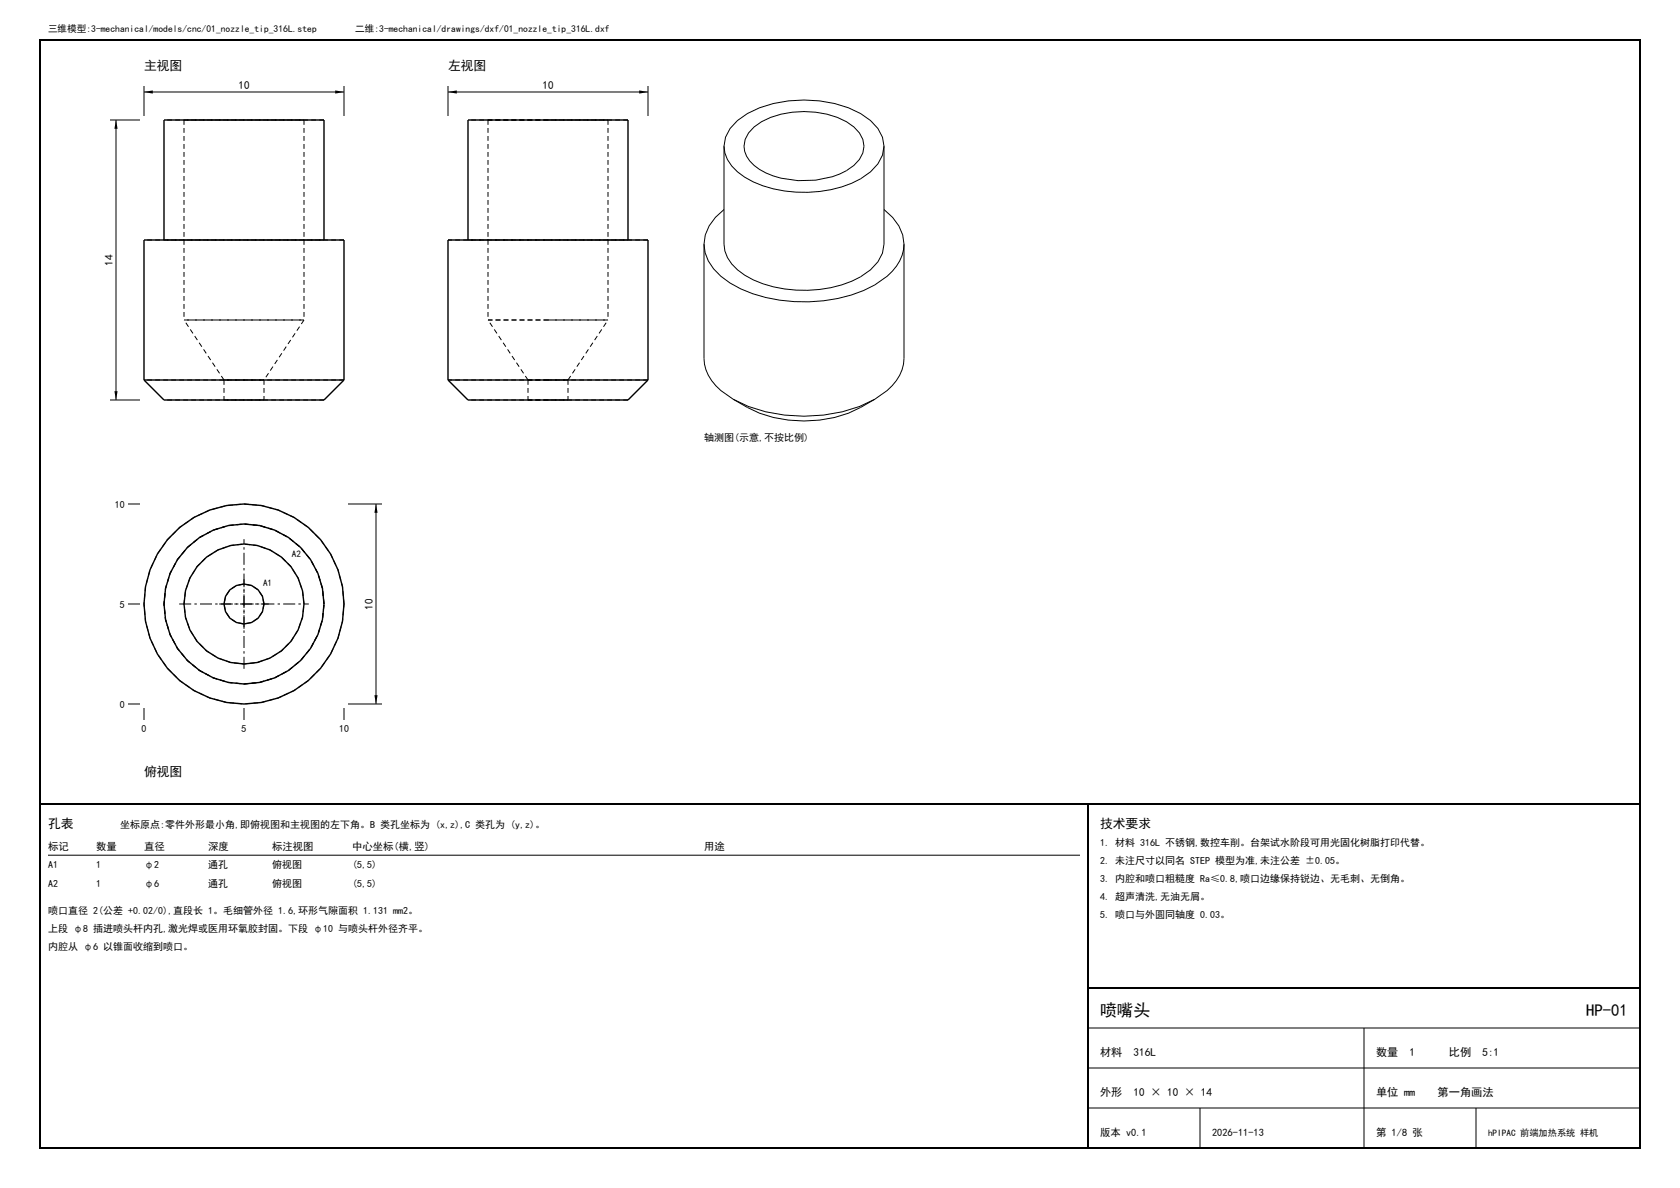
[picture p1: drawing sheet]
<svg xmlns="http://www.w3.org/2000/svg" width="420mm" height="297mm" viewBox="0 0 420 297" stroke-linecap="round" stroke-linejoin="round" font-family="sans-serif">
<path d="M10 10h400v277h-400zM10 201h400M272 201v86M272 247h138" fill="none" stroke="#000" stroke-width=".5"/>
<g fill="none" stroke="#000" stroke-width=".25" stroke-dasharray="1.2 .8" stroke-linecap="butt">
<path d="M46 30h30M46 30v50M76 30h-30M76 30v50M81 30h-40M122 30h30M122 30v50M137 30h-20M137 30h-15M152 30h-15M152 30v50M157 30h-20"/>
<path d="M41 60h40M81 60h-40M86 60h-50M117 60h40M137 60h-25M137 60h-20M157 60h-20M162 60h-25M46 80h30M76 80h-30M76 80l-10 15M122 80h30"/>
<path d="M137 80h-15M152 80h-15M56 100h10M56 95h10M56 95l-10-15M56 95v5M66 100h-10M66 95h-10M66 95v5M81 100h-40M86 95h-50M132 100h10"/>
<path d="M132 95h10M132 95l-10-15M132 95v5M137 100h-5M137 100h-20M137 95h-25M137 95h-5M142 100h-5M142 95h-5M142 95l10-15M142 95v5M157 100h-20"/>
<path d="M162 95h-25M66 151a5 5 0 0 0-6.9-4.6 5 5 0 0 0-1.6 8.1 5 5 0 0 0 8.1-1.6l.4-1.9M76 151a15 15 0 0 0-21.5-13.5 15 15 0 0 0-2.9 25.2 15 15 0 0 0 24-8.4l.4-3.3M81 151a20 20 0 0 0-28.8-17.9 20 20 0 0 0-3.4 33.8 20 20 0 0 0 31.8-12l.4-3.9M86 151a25 25 0 0 0-36.2-22.3 25 25 0 0 0-3.7 42.4 25 25 0 0 0 39.5-15.8l.4-4.3"/>
</g>
<g fill="none" stroke="#000" stroke-width=".35">
<path d="M41 60v-30h40v30M117 60v-30h40v30M36 95l5 5h40l5-5M36 95h50M36 95v-35h50v35M112 95l5 5h40l5-5M112 95h50M112 95v-35h50v35"/>
<circle cx="61" cy="151" r="20"/>
<circle cx="61" cy="151" r="15"/>
<circle cx="61" cy="151" r="5"/>
<circle cx="61" cy="151" r="25"/>
</g>
<g fill="none" stroke="#000" stroke-width=".25">
<path d="M27.5 30h7.5M29 30v70M36 21.5v7.5M36 23h50M86 21.5v7.5M112 23h50M112 21.5v7.5M162 21.5v7.5M181 36.5v24.5a8.6 8.6 0 0 0 3.4 6.5 26.1 26.1 0 0 0 17.6 5.1 25.9 25.9 0 0 0 15.6-5.1l1.9-2 1.1-2.2 .4-2.3v-24.5M181 36.5a8.6 8.6 0 0 0 3.4 6.5 26.1 26.1 0 0 0 17.6 5.1 25.9 25.9 0 0 0 15.6-5.1l1.9-2 1.1-2.2 .4-2.3M181 36.5a10 10 0 0 1 5.9-8.1 31.3 31.3 0 0 1 28.2 0 10 10 0 0 1 5.9 8.1M188.5 31.7a21.6 21.6 0 0 1 18.2-3.2 13.9 13.9 0 0 1 8.2 4.7 5.7 5.7 0 0 1-1.4 8.2 17.6 17.6 0 0 1-9.6 3.6 22.1 22.1 0 0 1-14-2.6 7.5 7.5 0 0 1-3.9-5.9l.3-1.6 .8-1.7z"/>
<path d="M181 52.4a11.2 11.2 0 0 0-5 8.6M221 52.4a11.2 11.2 0 0 1 5 8.6M176 61v28.6a10.8 10.8 0 0 0 4.2 8l3.1 2.2M176 61a10.8 10.8 0 0 0 4.2 8.1 31.4 31.4 0 0 0 18.3 6.3 37.3 37.3 0 0 0 20.2-4.2 13.1 13.1 0 0 0 7.2-8.7l.1-1.5M226 61v28.6a10.8 10.8 0 0 1-4.2 8l-3.1 2.2M27.5 100h7.5M183.3 99.8a31.5 31.5 0 0 0 35.4 0M183.3 99.8a39.1 39.1 0 0 0 35.4 0M32 126h3M87 126h8.5M94 126v50M32 151h3"/>
<path d="M32 176h3M36 177v3M61 177v3M86 177v3M87 176h8.5M12 213.8h258M272 257h138M341 257v30M272 267h138M272 277h138M300 277v10M369 277v10"/>
</g>
<path d="M29 30l.4 2.2h-.8zM36 23l2.2-.4v.8zM83.8 22.6l2.2 .4-2.2 .4zM112 23l2.2-.4v.8zM159.8 22.6l2.2 .4-2.2 .4zM28.6 97.8h.8l-.4 2.2zM94 126l.4 2.2h-.8zM93.6 173.8h.8l-.4 2.2z" fill="#000"/>
<path d="M44.8 151h32.4M54.8 151h12.4M61 157.2v-12.4M61 167.2v-32.4" fill="none" stroke="#000" stroke-width=".25" stroke-dasharray="3 .8 .6 .8" stroke-linecap="butt"/>
<g font-size="4.2">
<text x="275" y="254">喷嘴头</text>
<text x="396.5" y="254">HP-01</text>
</g>
<g font-size="3.2">
<text x="36" y="17.5">主视图</text>
<text x="112" y="17.5">左视图</text>
<text x="36" y="194">俯视图</text>
<text x="12" y="207">孔表</text>
<text x="275" y="207">技术要求</text>
</g>
<g font-size="2.8">
<text x="59.6" y="22.2">10</text>
<text x="135.6" y="22.2">10</text>
<text x="28.2" y="66.4" transform="rotate(-90 28.2 66.4)">14</text>
<text x="93.2" y="152.4" transform="rotate(-90 93.2 152.4)">10</text>
<text x="275" y="264">材料</text>
<text x="283.4" y="264">316L</text>
<text x="344" y="264">数量</text>
<text x="352.4" y="264">1</text>
<text x="362.2" y="264">比例</text>
<text x="370.6" y="264">5:1</text>
<text x="275" y="274">外形</text>
<text x="283.4" y="274">10 × 10 × 14</text>
<text x="344" y="274">单位 mm</text>
<text x="359.4" y="274">第一角画法</text>
</g>
<g font-size="2.6">
<text x="12" y="212.5">标记</text>
<text x="24" y="212.5">数量</text>
<text x="36" y="212.5">直径</text>
<text x="52" y="212.5">深度</text>
<text x="68" y="212.5">标注视图</text>
<text x="88" y="212.5">中心坐标(横,竖)</text>
<text x="176" y="212.5">用途</text>
<text x="275" y="284">版本 v0.1</text>
<text x="303" y="284">2026-11-13</text>
<text x="344" y="284">第 1/8 张</text>
</g>
<g font-size="2.5">
<text x="176" y="110.2">轴测图(示意,不按比例)</text>
<text x="28.7" y="126.9">10</text>
<text x="30" y="151.9">5</text>
<text x="30" y="176.9">0</text>
<text x="35.4" y="183">0</text>
<text x="60.4" y="183">5</text>
<text x="84.8" y="183">10</text>
<text x="30" y="207">坐标原点:零件外形最小角,即俯视图和主视图的左下角。B 类孔坐标为 (x,z),C 类孔为 (y,z)。</text>
<text x="275" y="211.5">1. 材料 316L 不锈钢,数控车削。台架试水阶段可用光固化树脂打印代替。</text>
<text x="275" y="216">2. 未注尺寸以同名 STEP 模型为准,未注公差 ±0.05。</text>
<text x="12" y="217.1">A1</text>
<text x="12" y="221.7">A2</text>
<text x="24" y="217.1">1</text>
<text x="24" y="221.7">1</text>
<text x="36" y="217.1">φ2</text>
<text x="36" y="221.7">φ6</text>
<text x="52" y="217.1">通孔</text>
<text x="52" y="221.7">通孔</text>
<text x="68" y="217.1">俯视图</text>
<text x="68" y="221.7">俯视图</text>
<text x="88" y="217.1">(5,5)</text>
<text x="88" y="221.7">(5,5)</text>
<text x="275" y="220.5">3. 内腔和喷口粗糙度 Ra≤0.8,喷口边缘保持锐边、无毛刺、无倒角。</text>
<text x="275" y="225">4. 超声清洗,无油无屑。</text>
<text x="12" y="228.6">喷口直径 2(公差 +0.02/0),直段长 1。毛细管外径 1.6,环形气隙面积 1.131 mm2。</text>
<text x="12" y="233">上段 φ8 插进喷头杆内孔,激光焊或医用环氧胶封固。下段 φ10 与喷头杆外径齐平。</text>
<text x="275" y="229.5">5. 喷口与外圆同轴度 0.03。</text>
<text x="12" y="237.4">内腔从 φ6 以锥面收缩到喷口。</text>
</g>
<g font-size="2.4">
<text x="12" y="8">三维模型:3-mechanical/models/cnc/01_nozzle_tip_316L.step</text>
<text x="88.8" y="8">二维:3-mechanical/drawings/dxf/01_nozzle_tip_316L.dxf</text>
</g>
<g font-size="2.3">
<text x="73" y="139.3">A2</text>
<text x="65.8" y="146.5">A1</text>
<text x="372" y="284">hPIPAC 前端加热系统 样机</text>
</g>
</svg>
